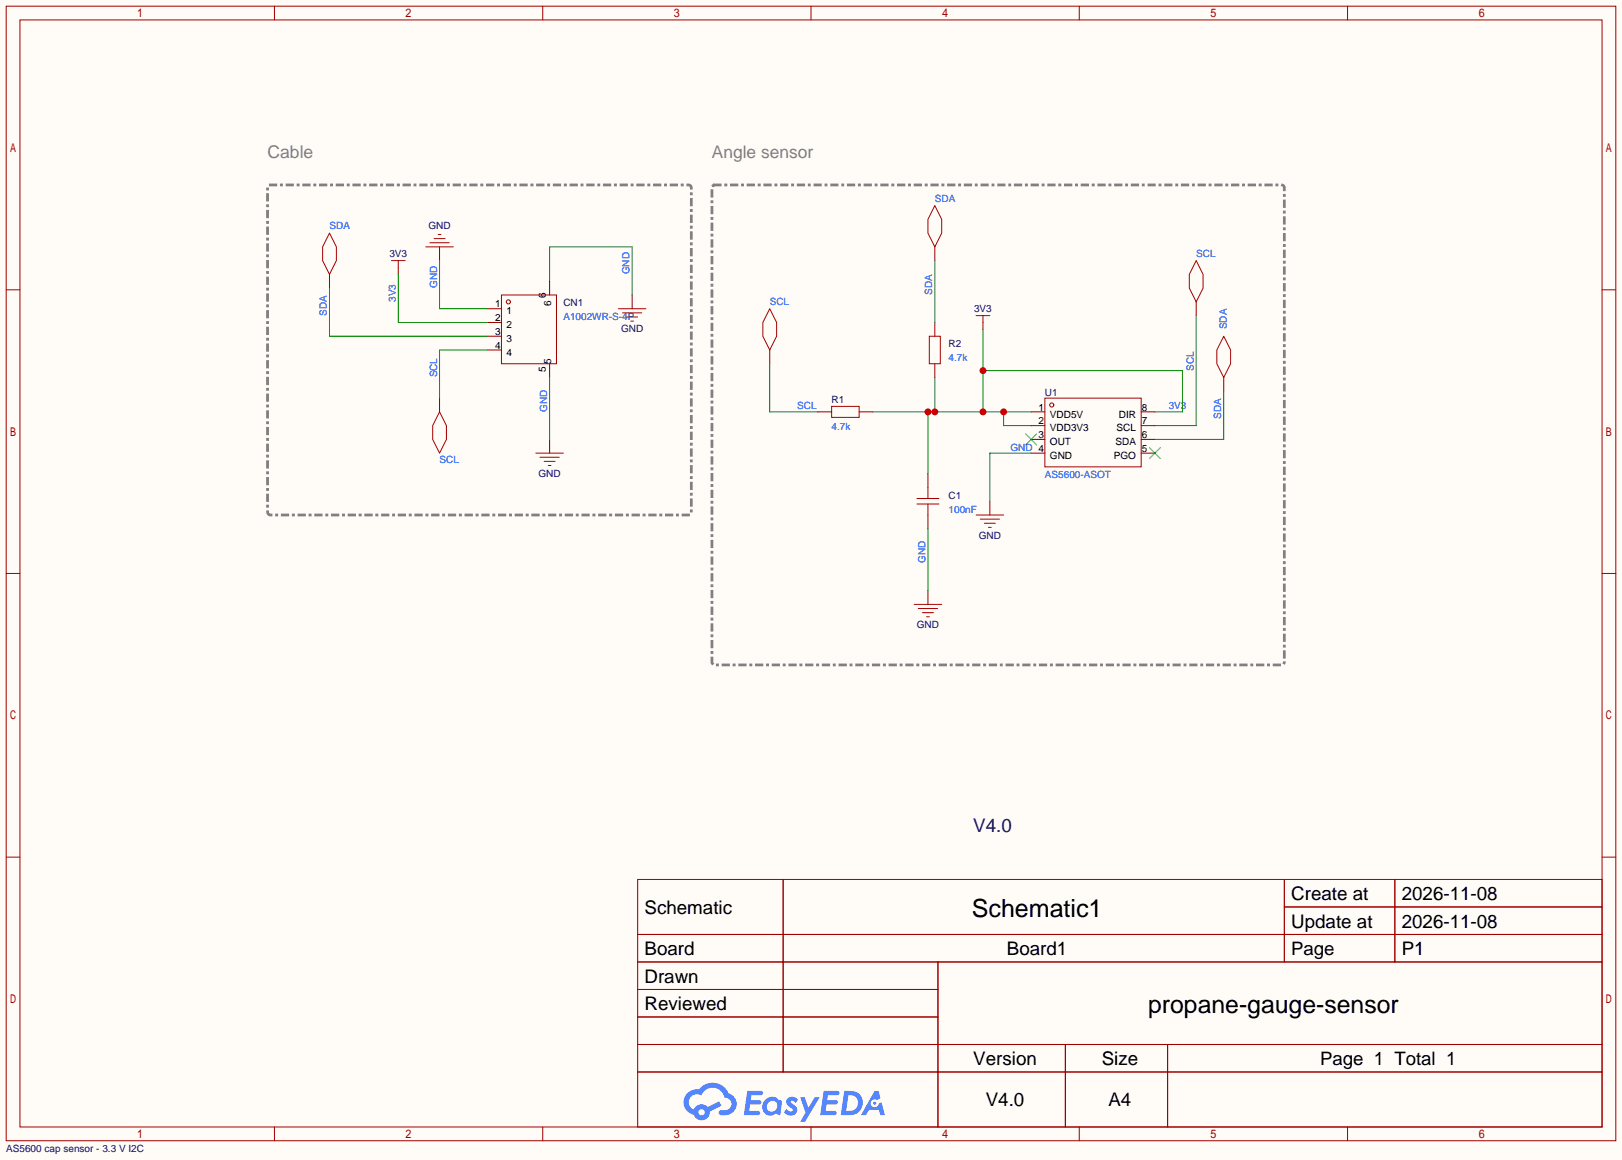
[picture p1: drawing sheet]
<svg xmlns="http://www.w3.org/2000/svg" width="299mm" height="214mm" viewBox="0 0 299 214" stroke-linecap="round" stroke-linejoin="round" font-family="sans-serif">
<path d="M0 0h299.5v214.2h-299.5z" fill="#fffcf7"/>
<g fill="none" stroke="#a10000" stroke-width=".18">
<path d="M1.1 1.1h297.2v209.6h-297.2zM3.7 3.7h292.1v204.5h-292.1zM50.7 1.1v2.6M100.2 1.1v2.6M149.7 1.1v2.6M199.3 1.1v2.6M248.8 1.1v2.6M1.1 53.5h2.6M295.8 53.5h2.5M1.1 105.9h2.6M295.8 105.9h2.5M1.1 158.3h2.6"/>
<path d="M295.8 158.3h2.5M117.7 162.4h178.1v45.8h-178.1zM117.7 172.6h178.1M117.7 177.7h178.1M144.6 162.4v35.6M173.2 177.7v30.5M237.1 162.4v15.3M237.1 167.5h58.7M257.5 162.4v15.3M117.7 182.8h55.5M117.7 192.9h178.1M117.7 187.8h55.5"/>
<path d="M117.7 198h178.1M196.7 192.9v15.3M215.6 192.9v15.3M50.7 208.2v2.5M100.2 208.2v2.5M149.7 208.2v2.5M199.3 208.2v2.5M248.8 208.2v2.5"/>
</g>
<g fill="#5487ff">
<path d="M145.5 202.8a1.3 1.3 0 0 1 1.8 .3l-.4 .6a.54 .54 0 0 0-.9-.2l.1 .2a1.58 1.58 0 0 1 1.1 1.6 1.43 1.43 0 0 1-2.5 .1l.5-.6a.64 .64 0 0 0 .5 .5 .64 .64 0 0 0 .7-.3l-.2-.2a1.6 1.6 0 0 1-1-1.6z"/>
<path d="M147.7 202.7h.9l.7 1.9 1.1-1.9h.9l-2.7 4.5h-.9l1-1.7z"/>
<path d="M138 201.5h1.6a1.31 1.31 0 0 1 1.2 .2 .4 .4 0 0 1-.3 .6h-1.8l-.1 .9h1.6a.4 .4 0 0 1 .4 .4 .4 .4 0 0 1-.4 .4h-1.7l-.2 1.2h.8a1.23 1.23 0 0 1 1.2 .2 .39 .39 0 0 1-.3 .6h-2.7z"/>
<path d="M152.1 201.5h1.6a1.32 1.32 0 0 1 1.3 .2 .39 .39 0 0 1-.4 .6h-1.7l-.2 .9h1.7a.4 .4 0 0 1 .3 .4 .4 .4 0 0 1-.4 .4h-1.7l-.2 1.2h.8a1.23 1.23 0 0 1 1.2 .2 .39 .39 0 0 1-.3 .6h-2.7z"/>
<path d="M161.5 201.5h.7l.4 1.3-.7 .4a.75 .75 0 0 0-1.1 .3 .75 .75 0 0 0 .5 1 .75 .75 0 0 0 .9-.6l.6-.3 .6 2.4h-.9l-.2-1h-1.9l-.5 1h-.9z"/>
<path d="M155.9 201.5l-.7 4.5h1.5a2.27 2.27 0 0 0 2.6-2.3 2.27 2.27 0 0 0-2.7-2.2zM156.6 202.3a1.5 1.5 0 0 1 1.8 1.5 1.5 1.5 0 0 1-1.9 1.4h-.3z"/>
<path d="M141.3 203.1a1.62 1.62 0 0 0-.4 2.1 1.62 1.62 0 0 0 2 .7l.4-.3 .3 .3 .5 .1 .3-2.5-.2-.3h-.4a1.58 1.58 0 0 0-2.5-.1zM141.9 203.6a.99 .99 0 0 1 1.6 .3 .99 .99 0 0 1-.9 1.4 .94 .94 0 0 1-1-.5 .94 .94 0 0 1 .3-1.2z"/>
<path d="M126.9 201.9a2.37 2.37 0 0 0 1.2 4 1.54 1.54 0 0 0 1.7 1 1.54 1.54 0 0 0 1.3-1.6l2.1-1.1-.5-.8-2 1.1a1.57 1.57 0 0 0-2.6 .4 1.5 1.5 0 0 1-.8-2.1 1.5 1.5 0 0 1 2.2-.5 2.23 2.23 0 0 1 2.3-1.4 2.23 2.23 0 0 1 2 1.8 1.16 1.16 0 0 1 1.2 1.1 1.16 1.16 0 0 1-1 1.3h-.7a.47 .47 0 0 0-.6 .3 .47 .47 0 0 0 .4 .6 2.23 2.23 0 0 0 2.3-.7 2.23 2.23 0 0 0 .4-2.3 2.16 2.16 0 0 0-1.3-1.1 3.2 3.2 0 0 0-5.4-.7l-1.2 .1zM129 205.4a.58 .58 0 0 1 1.1 0 .58 .58 0 0 1-1.1 0z"/>
<circle cx="161.5" cy="203.8" r=".28"/>
</g>
<g fill="none" stroke="#870000" stroke-width=".18">
<path d="M60.8 50.7v2.5M73.5 49.4v1.3M81.2 45.6v2.5M90 57h2.6M90 59.6h2.6M101.5 51.9v2.6M116.7 54.5v2.5M172.6 45.6v2.5M172.6 59.6v2.5M181.5 59.6v1.2M220.9 55.8v2.5M81.2 73.5v2.6"/>
<path d="M90 62.1h2.6M90 64.6h2.6M101.5 67.2v2.5M142.1 64.6v2.6M151 76.1h2.5M158.6 76.1h2.6M172.6 67.2v2.5M190.4 76.1h2.5M190.4 78.6h2.5M210.7 76.1h2.5M210.7 78.6h2.5M225.9 69.7v2.6"/>
<path d="M101.5 81.2v2.5M171.3 87.5v2.5M171.3 95.1v2.6M182.8 92.6v2.5M190.4 81.2h2.5M190.4 83.7h2.5M210.7 81.2h2.5M210.7 83.7h2.5M171.3 109.1v2.5"/>
</g>
<g fill="none" stroke="#a10000" stroke-width=".18">
<path d="M172.6 38l1.3 2.5v2.6l-1.3 2.5-1.3-2.5v-2.6zM60.8 43.1l1.3 2.5v2.5l-1.3 2.6-1.2-2.6v-2.5zM72.3 48.1h2.5M73.5 48.1v1.3M78.6 45.6h5.1M79.4 44.8h3.5M80.1 44.1h2.1M80.9 43.3h.5M92.6 54.5h10.1v12.7h-10.1zM114.2 57h5.1M114.9 57.8h3.6M115.7 58.5h2"/>
<path d="M116.5 59.3h.5M142.1 57l1.3 2.6v2.5l-1.3 2.5-1.3-2.5v-2.5zM180.2 58.3h2.6M181.5 58.3v1.3M220.9 48.1l1.2 2.6v2.5l-1.2 2.6-1.3-2.6v-2.5zM81.2 76.1l1.2 2.5v2.6l-1.2 2.5-1.3-2.5v-2.6zM153.5 75.1h5.1v2h-5.1zM171.6 62.1h2v5.1h-2zM192.9 73.5h17.8v12.7h-17.8zM225.9 62.1l1.3 2.5v2.6l-1.3 2.5-1.2-2.5v-2.6zM98.9 83.7h5.1M99.7 84.5h3.6"/>
<path d="M100.5 85.2h2M101.2 86h.5M169.3 92.1h4.1M169.3 93.1h4.1M171.3 90v2.1M171.3 93.1v2M180.2 95.1h5.1M181 95.9h3.5M181.7 96.6h2.1M182.5 97.4h.5M168.8 111.6h5.1M169.5 112.4h3.6"/>
<path d="M170.3 113.2h2M171.1 113.9h.5"/>
<circle cx="93.9" cy="55.8" r=".38"/>
<circle cx="194.2" cy="74.8" r=".38"/>
</g>
<path d="M189.4 80.1l2 2.1M191.4 80.1l-2 2.1M212.2 82.7l2 2M214.2 82.7l-2 2" fill="none" stroke="#3c3" stroke-width=".18"/>
<path d="M161.2 76.1h29.2M171.3 76.1v11.4M172.6 69.7v6.4M181.5 68.5h36.8v7.6h-5.1M181.5 60.8v15.3M185.3 76.1v2.5h5.1" fill="none" stroke="#008700" stroke-width=".18"/>
<g fill="#c00">
<circle cx="185.3" cy="76.1" r=".63"/>
<circle cx="181.5" cy="76.1" r=".63"/>
<circle cx="172.6" cy="76.1" r=".63"/>
<circle cx="181.5" cy="68.5" r=".63"/>
<circle cx="171.3" cy="76.1" r=".63"/>
</g>
<path d="M60.8 53.2v8.9h29.2M73.5 50.7v8.9h16.5M81.2 48.1v8.9h8.8M101.5 51.9v-6.3h15.2v8.9M172.6 48.1v11.5M220.9 58.3v20.3h-7.7M90 64.6h-8.8v8.9M101.5 69.7v11.5M142.1 67.2v8.9h8.9M225.9 72.3v8.9h-12.7M171.3 97.7v11.4M190.4 83.7h-7.6v8.9" fill="none" stroke="#008700" stroke-width=".18"/>
<path d="M49.9 34.2h77.5l.2 .5v60.2l-.5 .2-77.4-.1-.3-.4v-59.9l.1-.3 .4-.2M132 34.2h104.9l.2 .5-.1 87.9-.4 .2-104.9-.1-.3-.4v-87.6l.1-.3 .5-.2" fill="none" stroke="#808080" stroke-width=".51" stroke-dasharray="1 1 0 1"/>
<g font-size="4.6">
<text x="179.4" y="169.4">Schematic1</text>
<text x="212" y="187.1">propane-gauge-sensor</text>
</g>
<text font-size="3.5" fill="#000080" x="179.7" y="153.7">V4.0</text>
<g font-size="3.5">
<text x="238.4" y="166.2">Create at</text>
<text x="258.8" y="166.2">2026-11-08</text>
<text x="119" y="168.8">Schematic</text>
<text x="238.4" y="171.3">Update at</text>
<text x="258.8" y="171.3">2026-11-08</text>
<text x="119" y="176.4">Board</text>
<text x="185.9" y="176.4">Board1</text>
<text x="258.8" y="176.4">P1</text>
<text x="119" y="181.5">Drawn</text>
<text x="119" y="186.6">Reviewed</text>
<text x="179.7" y="196.7">Version</text>
<text x="203.4" y="196.7">Size</text>
<text x="182" y="204.3">V4.0</text>
<text x="204.7" y="204.3">A4</text>
</g>
<g font-size="3.4">
<text x="238.4" y="176.4">Page</text>
<text x="243.7" y="196.7">Page 1 Total 1</text>
</g>
<g font-size="3.2" fill="#808080">
<text x="49.4" y="29.1">Cable</text>
<text x="131.4" y="29.1">Angle sensor</text>
</g>
<g font-size="1.8" fill="#00f">
<text x="172.6" y="37.3">SDA</text>
<text x="60.8" y="42.3">SDA</text>
<text x="220.9" y="47.4">SCL</text>
<text x="80.7" y="53.2" transform="rotate(-90 80.7 53.2)">GND</text>
<text x="116.3" y="50.7" transform="rotate(-90 116.3 50.7)">GND</text>
<text x="60.4" y="58.3" transform="rotate(-90 60.4 58.3)">SDA</text>
<text x="73.1" y="55.8" transform="rotate(-90 73.1 55.8)">3V3</text>
<text x="104" y="59.1">A1002WR-S-4P</text>
<text x="142.1" y="56.3">SCL</text>
<text x="172.1" y="54.5" transform="rotate(-90 172.1 54.5)">SDA</text>
<text x="226.5" y="60.8" transform="rotate(-90 226.5 60.8)">SDA</text>
<text x="80.7" y="69.7" transform="rotate(-90 80.7 69.7)">SCL</text>
<text x="175.1" y="66.7">4.7k</text>
<text x="220.4" y="68.5" transform="rotate(-90 220.4 68.5)">SCL</text>
<text x="101" y="76.1" transform="rotate(-90 101 76.1)">GND</text>
<text x="147.2" y="75.6">SCL</text>
<text x="215.8" y="75.6">3V3</text>
<text x="225.5" y="77.3" transform="rotate(-90 225.5 77.3)">SDA</text>
<text x="153.5" y="79.4">4.7k</text>
<text x="186.6" y="83.2">GND 4</text>
<text x="81.2" y="85.5">SCL</text>
<text x="192.9" y="88.3">AS5600-ASOT</text>
<text x="175.1" y="94.7">100nF</text>
<text x="170.9" y="104" transform="rotate(-90 170.9 104)">GND</text>
</g>
<g font-size="1.8" fill="#000080">
<text x="71.9" y="47.4">3V3</text>
<text x="79.1" y="42.3">GND</text>
<text x="104" y="56.6">CN1</text>
<text x="179.8" y="57.6">3V3</text>
<text x="114.7" y="61.4">GND</text>
<text x="175.1" y="64.2">R2</text>
<text x="153.5" y="74.3">R1</text>
<text x="192.9" y="73.1">U1</text>
<text x="99.4" y="88.1">GND</text>
<text x="175.1" y="92.1">C1</text>
<text x="180.7" y="99.5">GND</text>
<text x="169.3" y="116">GND</text>
<text x="1.1" y="212.8">AS5600 cap sensor - 3.3 V I2C</text>
</g>
<g font-size="1.8">
<text x="91.4" y="56.8">1</text>
<text x="91.4" y="59.3">2</text>
<text x="93.5" y="58.1">1</text>
<text x="100.8" y="55" transform="rotate(-90 100.8 55)">6</text>
<text x="101.8" y="56.5" transform="rotate(-90 101.8 56.5)">6</text>
<text x="91.4" y="61.9">3</text>
<text x="91.4" y="64.4">4</text>
<text x="93.5" y="60.6">2</text>
<text x="93.5" y="63.1">3</text>
<text x="93.5" y="65.7">4</text>
<text x="100.8" y="68.7" transform="rotate(-90 100.8 68.7)">5</text>
<text x="101.8" y="67.2" transform="rotate(-90 101.8 67.2)">5</text>
<text x="191.8" y="75.8">1</text>
<text x="193.9" y="77.1">VDD5V</text>
<text x="206.6" y="77.1">DIR</text>
<text x="210.8" y="75.8">8</text>
<text x="191.8" y="78.4">2</text>
<text x="191.8" y="80.9">3</text>
<text x="193.9" y="79.7">VDD3V3</text>
<text x="193.9" y="82.2">OUT</text>
<text x="206" y="82.2">SDA</text>
<text x="206.2" y="79.7">SCL</text>
<text x="210.8" y="83.5">5</text>
<text x="210.8" y="80.9">6</text>
<text x="210.8" y="78.4">7</text>
<text x="193.9" y="84.7">GND</text>
<text x="205.6" y="84.7">PGO</text>
</g>
</svg>
